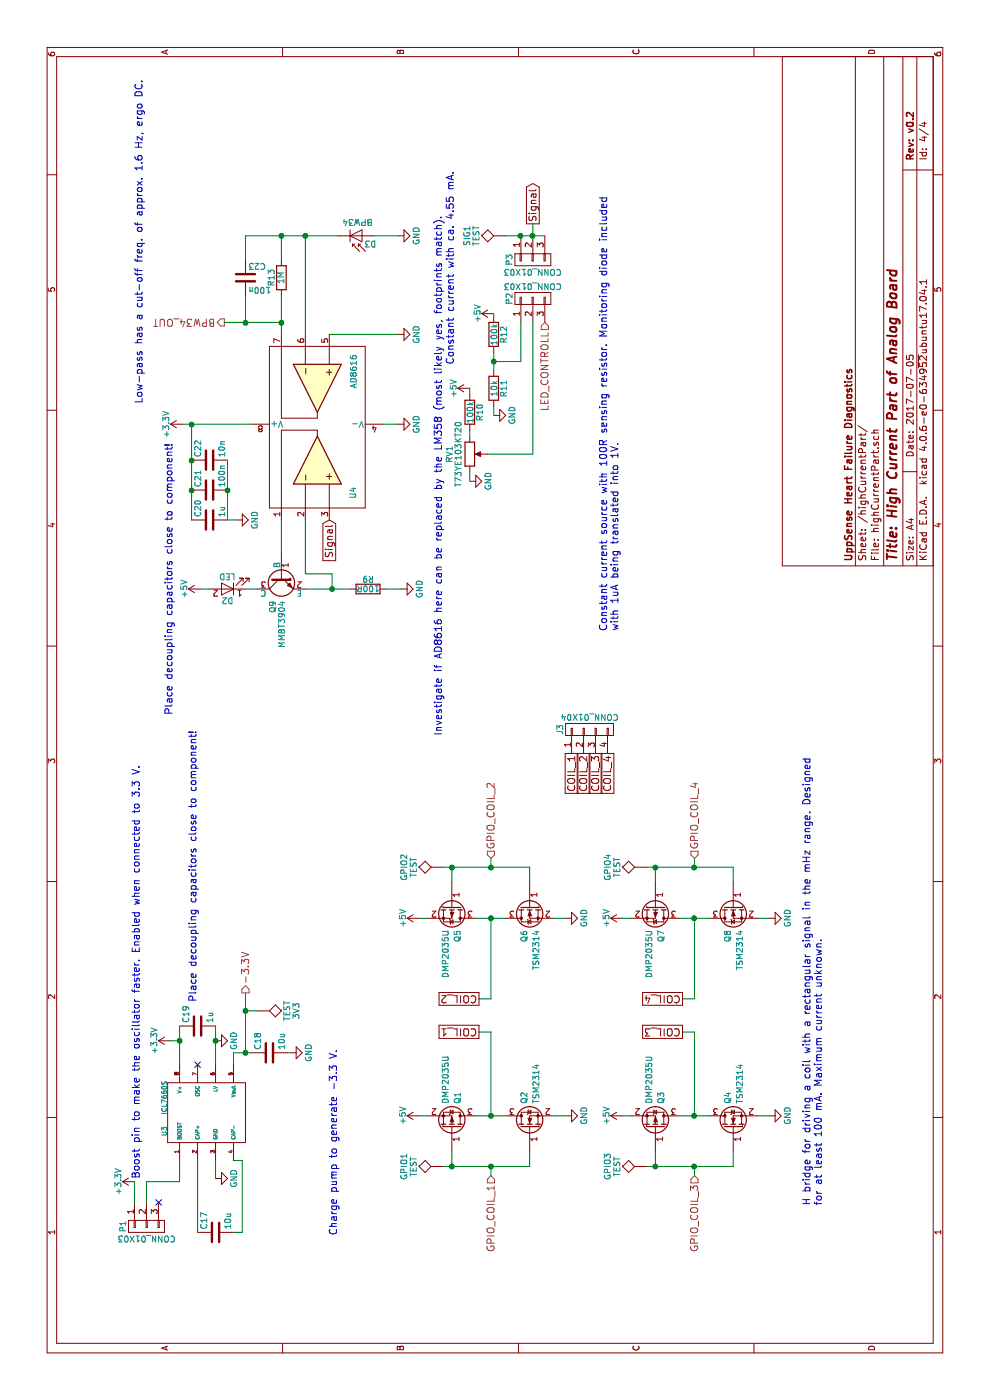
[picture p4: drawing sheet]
EESchema Schematic File Version 2
LIBS:power
LIBS:device
LIBS:transistors
LIBS:conn
LIBS:linear
LIBS:regul
LIBS:74xx
LIBS:cmos4000
LIBS:adc-dac
LIBS:memory
LIBS:xilinx
LIBS:microcontrollers
LIBS:dsp
LIBS:microchip
LIBS:analog_switches
LIBS:motorola
LIBS:texas
LIBS:intel
LIBS:audio
LIBS:interface
LIBS:digital-audio
LIBS:philips
LIBS:display
LIBS:cypress
LIBS:siliconi
LIBS:opto
LIBS:atmel
LIBS:contrib
LIBS:valves
LIBS:ad8616
LIBS:icl7660
LIBS:ada4530-1
LIBS:ada4522-2
LIBS:analog_board_v0.2-cache
EELAYER 25 0
EELAYER END
$Descr A4 11693 8268
encoding utf-8
Sheet 4 4
Title "High Current Part of Analog Board"
Date "2017-07-05"
Rev "v0.2"
Comp "UppSense Heart Failure Diagnostics"
Comment1 ""
Comment2 ""
Comment3 ""
Comment4 ""
$EndDescr
$Comp
L GND #PWR018
U 1 1
P 8150 3325
F 0 "#PWR018" H 8150 3075 50  0001 C CNN
F 1 "GND" H 8150 3175 50  0000 C CNN
F 2 "" H 8150 3325 50  0000 C CNN
F 3 "" H 8150 3325 50  0000 C CNN
	1    8150 3325
	1    0    0    -1  
$EndComp
$Comp
L AD8616 U4
U 1 1
P 8150 2650
F 0 "U4" H 7529 2354 50  0000 L CNN
F 1 "AD8616" H 8450 2350 50  0000 L CNN
F 2 "SMD_Packages:SOIC-8-N" H 7953 2700 50  0001 C CNN
F 3 "http://www.farnell.com/datasheets/1841629.pdf" H 7853 2800 50  0001 C CNN
F 4 "1581952" H 8150 2650 60  0001 C CNN "Farnell"
	1    8150 2650
	1    0    0    -1  
$EndComp
$Comp
L R R13
U 1 1
P 9375 2350
F 0 "R13" V 9455 2350 50  0000 C CNN
F 1 "1M" V 9375 2350 50  0000 C CNN
F 2 "Resistors_SMD:R_0805" V 9305 2350 50  0001 C CNN
F 3 "" H 9375 2350 50  0000 C CNN
F 4 "1576507" V 9375 2350 60  0001 C CNN "Farnell"
	1    9375 2350
	0    1    -1   0   
$EndComp
$Comp
L D_Photo D3
U 1 1
P 9725 3025
F 0 "D3" H 9745 3095 50  0000 L CNN
F 1 "BPW34" H 9685 2915 50  0000 C CNN
F 2 "Photodiodes:BPW34FA" H 9675 3025 50  0001 C CNN
F 3 "http://www.farnell.com/datasheets/2046123.pdf" H 9675 3025 50  0001 C CNN
F 4 "1045425" H 9725 3025 60  0001 C CNN "Farnell"
	1    9725 3025
	0    -1   1    0   
$EndComp
$Comp
L GND #PWR019
U 1 1
P 9725 3325
F 0 "#PWR019" H 9725 3075 50  0001 C CNN
F 1 "GND" H 9725 3175 50  0000 C CNN
F 2 "" H 9725 3325 50  0000 C CNN
F 3 "" H 9725 3325 50  0000 C CNN
	1    9725 3325
	-1   0    0    -1  
$EndComp
Wire Wire Line
	8900 2350 9225 2350
Wire Wire Line
	8150 3200 8150 3325
$Comp
L LED D2
U 1 1
P 6775 1900
F 0 "D2" H 6775 2000 50  0000 C CNN
F 1 "LED" H 6775 1800 50  0000 C CNN
F 2 "LEDs:LED_D5.0mm" H 6775 1900 50  0001 C CNN
F 3 "" H 6775 1900 50  0000 C CNN
	1    6775 1900
	0    -1   -1   0   
$EndComp
$Comp
L POT RV1
U 1 1
P 7900 3925
F 0 "RV1" V 7725 3925 50  0000 C CNN
F 1 "T73YE103KT20" V 7800 3925 50  0000 C CNN
F 2 "MyPotis:Vishay_T73YE103KT20" H 7900 3925 50  0001 C CNN
F 3 "http://www.farnell.com/datasheets/2243711.pdf" H 7900 3925 50  0001 C CNN
F 4 "2550676" V 7900 3925 60  0001 C CNN "Farnell"
	1    7900 3925
	0    1    1    0   
$EndComp
$Comp
L R R9
U 1 1
P 6775 3075
F 0 "R9" V 6855 3075 50  0000 C CNN
F 1 "100R" V 6775 3075 50  0000 C CNN
F 2 "Resistors_SMD:R_0805" V 6705 3075 50  0001 C CNN
F 3 "" H 6775 3075 50  0000 C CNN
F 4 "1632456" V 6775 3075 60  0001 C CNN "Farnell"
	1    6775 3075
	1    0    0    -1  
$EndComp
Wire Wire Line
	6775 2550 6775 2925
Wire Wire Line
	6775 2050 6775 2150
$Comp
L +5V #PWR020
U 1 1
P 6775 1675
F 0 "#PWR020" H 6775 1525 50  0001 C CNN
F 1 "+5V" H 6775 1815 50  0000 C CNN
F 2 "" H 6775 1675 50  0000 C CNN
F 3 "" H 6775 1675 50  0000 C CNN
	1    6775 1675
	1    0    0    -1  
$EndComp
Wire Wire Line
	6775 1675 6775 1750
$Comp
L GND #PWR021
U 1 1
P 6775 3350
F 0 "#PWR021" H 6775 3100 50  0001 C CNN
F 1 "GND" H 6775 3200 50  0000 C CNN
F 2 "" H 6775 3350 50  0000 C CNN
F 3 "" H 6775 3350 50  0000 C CNN
	1    6775 3350
	1    0    0    -1  
$EndComp
Wire Wire Line
	6775 3225 6775 3350
$Comp
L MMBT3904 Q9
U 1 1
P 6875 2350
F 0 "Q9" H 7075 2425 50  0000 L CNN
F 1 "MMBT3904" H 7075 2350 50  0000 L CNN
F 2 "TO_SOT_Packages_SMD:SOT-23" H 7075 2275 50  0001 L CIN
F 3 "https://www.fairchildsemi.com/datasheets/MM/MMBT3904.pdf" H 6875 2350 50  0001 L CNN
F 4 "1757935" H 6875 2350 60  0001 C CNN "Farnell"
	1    6875 2350
	-1   0    0    -1  
$EndComp
Wire Wire Line
	9725 3125 9725 3325
Wire Wire Line
	7075 2350 7350 2350
Text GLabel 7350 2750 0    60   Input ~ 0
Signal
$Comp
L GND #PWR022
U 1 1
P 7675 3925
F 0 "#PWR022" H 7675 3675 50  0001 C CNN
F 1 "GND" H 7675 3775 50  0000 C CNN
F 2 "" H 7675 3925 50  0000 C CNN
F 3 "" H 7675 3925 50  0000 C CNN
	1    7675 3925
	1    0    0    -1  
$EndComp
Wire Wire Line
	8100 3925 8050 3925
Wire Wire Line
	7750 3925 7675 3925
Text GLabel 9825 4450 2    60   Output ~ 0
Signal
$Comp
L +5V #PWR023
U 1 1
P 8450 3925
F 0 "#PWR023" H 8450 3775 50  0001 C CNN
F 1 "+5V" H 8450 4065 50  0000 C CNN
F 2 "" H 8450 3925 50  0000 C CNN
F 3 "" H 8450 3925 50  0000 C CNN
	1    8450 3925
	1    0    0    -1  
$EndComp
Wire Wire Line
	8450 3925 8400 3925
Wire Wire Line
	6900 2550 7350 2550
Wire Wire Line
	6775 2775 6900 2775
Wire Wire Line
	6900 2775 6900 2550
Connection ~ 6775 2775
$Comp
L GND #PWR024
U 1 1
P 8900 3325
F 0 "#PWR024" H 8900 3075 50  0001 C CNN
F 1 "GND" H 8900 3175 50  0000 C CNN
F 2 "" H 8900 3325 50  0000 C CNN
F 3 "" H 8900 3325 50  0000 C CNN
	1    8900 3325
	-1   0    0    -1  
$EndComp
Wire Wire Line
	8900 2750 8900 3325
$Comp
L C C20
U 1 1
P 7350 1750
F 0 "C20" H 7375 1850 50  0000 L CNN
F 1 "1u" H 7375 1650 50  0000 L CNN
F 2 "Resistors_SMD:R_0805" H 7388 1600 50  0001 C CNN
F 3 "" H 7350 1750 50  0000 C CNN
F 4 "2496946" H 7350 1750 60  0001 C CNN "Farnell"
	1    7350 1750
	1    0    0    -1  
$EndComp
$Comp
L C C21
U 1 1
P 7600 1750
F 0 "C21" H 7625 1850 50  0000 L CNN
F 1 "100n" H 7625 1650 50  0000 L CNN
F 2 "Resistors_SMD:R_0805" H 7638 1600 50  0001 C CNN
F 3 "" H 7600 1750 50  0000 C CNN
F 4 "499687" H 7600 1750 60  0001 C CNN "Farnell"
	1    7600 1750
	1    0    0    -1  
$EndComp
$Comp
L C C22
U 1 1
P 7850 1750
F 0 "C22" H 7875 1850 50  0000 L CNN
F 1 "10n" H 7875 1650 50  0000 L CNN
F 2 "Resistors_SMD:R_0805" H 7888 1600 50  0001 C CNN
F 3 "" H 7850 1750 50  0000 C CNN
F 4 "1414662" H 7850 1750 60  0001 C CNN "Farnell"
	1    7850 1750
	1    0    0    -1  
$EndComp
Wire Wire Line
	7350 1600 8150 1600
Connection ~ 7600 1600
$Comp
L GND #PWR025
U 1 1
P 7350 1975
F 0 "#PWR025" H 7350 1725 50  0001 C CNN
F 1 "GND" H 7350 1825 50  0000 C CNN
F 2 "" H 7350 1975 50  0000 C CNN
F 3 "" H 7350 1975 50  0000 C CNN
	1    7350 1975
	1    0    0    -1  
$EndComp
Wire Wire Line
	7350 1900 7350 1975
Wire Wire Line
	7350 1900 7850 1900
Connection ~ 7600 1900
Text Notes 5725 1450 0    60   ~ 0
Place decoupling capacitors close to component!
$Comp
L CONN_01X03 P3
U 1 1
P 9525 4450
F 0 "P3" H 9525 4650 50  0000 C CNN
F 1 "CONN_01X03" V 9625 4450 50  0000 C CNN
F 2 "Samtec Connectors:Samtec-PHT-1-3-01-L-S" H 9525 4450 50  0001 C CNN
F 3 "" H 9525 4450 50  0000 C CNN
	1    9525 4450
	-1   0    0    -1  
$EndComp
$Comp
L CONN_01X03 P2
U 1 1
P 9200 4450
F 0 "P2" H 9200 4650 50  0000 C CNN
F 1 "CONN_01X03" V 9300 4450 50  0000 C CNN
F 2 "Samtec Connectors:Samtec-PHT-1-3-01-L-S" H 9200 4450 50  0001 C CNN
F 3 "" H 9200 4450 50  0000 C CNN
	1    9200 4450
	1    0    0    -1  
$EndComp
Wire Wire Line
	9725 4225 9725 4550
Connection ~ 9725 4450
Wire Wire Line
	9725 4450 9825 4450
$Comp
L TEST SIG1
U 1 1
P 9725 4225
F 0 "SIG1" H 9725 4525 50  0000 C BNN
F 1 "TEST" H 9725 4475 50  0000 C CNN
F 2 "Tespoints:TP_SMD_quadr_1mm" H 9725 4225 50  0001 C CNN
F 3 "" H 9725 4225 50  0000 C CNN
	1    9725 4225
	-1   0    0    -1  
$EndComp
Connection ~ 9725 4350
$Comp
L R R10
U 1 1
P 8250 3925
F 0 "R10" V 8330 3925 50  0000 C CNN
F 1 "100k" V 8250 3925 50  0000 C CNN
F 2 "Resistors_SMD:R_0805" V 8180 3925 50  0001 C CNN
F 3 "" H 8250 3925 50  0000 C CNN
F 4 "2447551" V 8250 3925 60  0001 C CNN "Farnell"
	1    8250 3925
	0    1    1    0   
$EndComp
$Comp
L R R11
U 1 1
P 8450 4125
F 0 "R11" V 8530 4125 50  0000 C CNN
F 1 "10k" V 8450 4125 50  0000 C CNN
F 2 "Resistors_SMD:R_0805" V 8380 4125 50  0001 C CNN
F 3 "" H 8450 4125 50  0000 C CNN
F 4 "9237755" V 8450 4125 60  0001 C CNN "Farnell"
	1    8450 4125
	0    1    1    0   
$EndComp
$Comp
L R R12
U 1 1
P 8900 4125
F 0 "R12" V 8980 4125 50  0000 C CNN
F 1 "100k" V 8900 4125 50  0000 C CNN
F 2 "Resistors_SMD:R_0805" V 8830 4125 50  0001 C CNN
F 3 "" H 8900 4125 50  0000 C CNN
F 4 "2447551" V 8900 4125 60  0001 C CNN "Farnell"
	1    8900 4125
	0    1    1    0   
$EndComp
$Comp
L +5V #PWR026
U 1 1
P 9075 4125
F 0 "#PWR026" H 9075 3975 50  0001 C CNN
F 1 "+5V" H 9075 4265 50  0000 C CNN
F 2 "" H 9075 4125 50  0000 C CNN
F 3 "" H 9075 4125 50  0000 C CNN
	1    9075 4125
	1    0    0    -1  
$EndComp
Wire Wire Line
	9075 4125 9050 4125
Wire Wire Line
	8600 4125 8750 4125
$Comp
L GND #PWR027
U 1 1
P 8225 4125
F 0 "#PWR027" H 8225 3875 50  0001 C CNN
F 1 "GND" H 8225 3975 50  0000 C CNN
F 2 "" H 8225 4125 50  0000 C CNN
F 3 "" H 8225 4125 50  0000 C CNN
	1    8225 4125
	1    0    0    -1  
$EndComp
Wire Wire Line
	8300 4125 8225 4125
Wire Wire Line
	8675 4125 8675 4350
Wire Wire Line
	8675 4350 9000 4350
Connection ~ 8675 4125
Wire Wire Line
	7900 4075 7900 4450
Wire Wire Line
	7900 4450 9000 4450
Text Notes 6425 5175 0    60   ~ 0
Constant current source with 100R sensing resistor. Monitoring diode included\nwith 1mA being translated into 1V.\n
Text Notes 8650 3800 0    60   ~ 0
Constant current with ca. 4.55 mA.
Text HLabel 9000 1875 1    60   Output ~ 0
BPW34_OUT
$Comp
L GND #PWR028
U 1 1
P 3000 1800
F 0 "#PWR028" H 3000 1550 50  0001 C CNN
F 1 "GND" H 3000 1650 50  0000 C CNN
F 2 "" H 3000 1800 50  0001 C CNN
F 3 "" H 3000 1800 50  0001 C CNN
	1    3000 1800
	1    0    0    -1  
$EndComp
Wire Wire Line
	2800 1800 3125 1800
$Comp
L C C17
U 1 1
P 1400 1800
F 0 "C17" H 1425 1900 50  0000 L CNN
F 1 "10u" H 1425 1700 50  0000 L CNN
F 2 "Resistors_SMD:R_0805" H 1438 1650 50  0001 C CNN
F 3 "" H 1400 1800 50  0001 C CNN
F 4 "1833812" H 1400 1800 60  0001 C CNN "Farnell"
	1    1400 1800
	1    0    0    -1  
$EndComp
Wire Wire Line
	9725 2550 8900 2550
Wire Wire Line
	9725 2050 9725 2825
Wire Wire Line
	9725 2350 9525 2350
Connection ~ 9725 2550
Wire Wire Line
	9000 2050 9225 2050
Wire Wire Line
	9000 1875 9000 2350
Connection ~ 9000 2350
Wire Wire Line
	9525 2050 9725 2050
Connection ~ 9725 2350
Connection ~ 9000 2050
$Comp
L Q_PMOS_GSD Q3
U 1 1
P 2275 5475
F 0 "Q3" H 2475 5525 50  0000 L CNN
F 1 "DMP2035U" H 2475 5425 50  0000 L CNN
F 2 "TO_SOT_Packages_SMD:SOT-23" H 2475 5575 50  0001 C CNN
F 3 "http://www.farnell.com/datasheets/2100440.pdf" H 2275 5475 50  0001 C CNN
F 4 "2061419" H 2275 5475 60  0001 C CNN "Farnell"
	1    2275 5475
	1    0    0    1   
$EndComp
Wire Wire Line
	2375 5675 2375 5925
$Comp
L GND #PWR029
U 1 1
P 2375 6425
F 0 "#PWR029" H 2375 6175 50  0001 C CNN
F 1 "GND" H 2375 6275 50  0000 C CNN
F 2 "" H 2375 6425 50  0000 C CNN
F 3 "" H 2375 6425 50  0000 C CNN
	1    2375 6425
	1    0    0    -1  
$EndComp
Wire Wire Line
	2375 6325 2375 6425
$Comp
L +5V #PWR030
U 1 1
P 2375 5200
F 0 "#PWR030" H 2375 5050 50  0001 C CNN
F 1 "+5V" H 2375 5340 50  0000 C CNN
F 2 "" H 2375 5200 50  0000 C CNN
F 3 "" H 2375 5200 50  0000 C CNN
	1    2375 5200
	1    0    0    -1  
$EndComp
Wire Wire Line
	2375 5200 2375 5275
Wire Wire Line
	2075 5475 1950 5475
Wire Wire Line
	1950 5400 1950 6125
Wire Wire Line
	1950 6125 2075 6125
Text HLabel 1875 5800 0    60   Input ~ 0
GPIO_COIL_3
Wire Wire Line
	1875 5800 1950 5800
Connection ~ 1950 5800
Wire Wire Line
	4025 5675 4025 5925
$Comp
L GND #PWR031
U 1 1
P 4025 6425
F 0 "#PWR031" H 4025 6175 50  0001 C CNN
F 1 "GND" H 4025 6275 50  0000 C CNN
F 2 "" H 4025 6425 50  0000 C CNN
F 3 "" H 4025 6425 50  0000 C CNN
	1    4025 6425
	-1   0    0    -1  
$EndComp
Wire Wire Line
	4025 6325 4025 6425
$Comp
L +5V #PWR032
U 1 1
P 4025 5200
F 0 "#PWR032" H 4025 5050 50  0001 C CNN
F 1 "+5V" H 4025 5340 50  0000 C CNN
F 2 "" H 4025 5200 50  0000 C CNN
F 3 "" H 4025 5200 50  0000 C CNN
	1    4025 5200
	-1   0    0    -1  
$EndComp
Wire Wire Line
	4025 5200 4025 5275
Wire Wire Line
	4325 5475 4450 5475
Wire Wire Line
	4450 5400 4450 6125
Wire Wire Line
	4450 6125 4325 6125
Text HLabel 4525 5800 2    60   Input ~ 0
GPIO_COIL_4
Wire Wire Line
	4525 5800 4450 5800
Connection ~ 4450 5800
$Comp
L Q_PMOS_GSD Q7
U 1 1
P 4125 5475
F 0 "Q7" H 4325 5525 50  0000 L CNN
F 1 "DMP2035U" H 4325 5425 50  0000 L CNN
F 2 "TO_SOT_Packages_SMD:SOT-23" H 4325 5575 50  0001 C CNN
F 3 "http://www.farnell.com/datasheets/2100440.pdf" H 4125 5475 50  0001 C CNN
F 4 "2061419" H 4125 5475 60  0001 C CNN "Farnell"
	1    4125 5475
	-1   0    0    1   
$EndComp
Wire Wire Line
	3350 5700 3350 5800
Wire Wire Line
	3350 5800 4025 5800
Connection ~ 4025 5800
Wire Wire Line
	2375 5800 3075 5800
Connection ~ 2375 5800
Wire Wire Line
	3075 5800 3075 5700
Text Notes 1625 6875 0    60   ~ 0
H bridge for driving a coil with a rectangular signal in the mHz range. Designed\nfor at least 100 mA. Maximum current unknown.
Wire Wire Line
	8150 1525 8150 2100
Connection ~ 7850 1600
Connection ~ 8150 1600
$Comp
L Q_PMOS_GSD Q1
U 1 1
P 2275 3775
F 0 "Q1" H 2475 3825 50  0000 L CNN
F 1 "DMP2035U" H 2475 3725 50  0000 L CNN
F 2 "TO_SOT_Packages_SMD:SOT-23" H 2475 3875 50  0001 C CNN
F 3 "http://www.farnell.com/datasheets/2100440.pdf" H 2275 3775 50  0001 C CNN
F 4 "2061419" H 2275 3775 60  0001 C CNN "Farnell"
	1    2275 3775
	1    0    0    1   
$EndComp
$Comp
L Q_NMOS_GSD Q2
U 1 1
P 2275 4425
F 0 "Q2" H 2475 4475 50  0000 L CNN
F 1 "TSM2314" H 2475 4375 50  0000 L CNN
F 2 "TO_SOT_Packages_SMD:SOT-23" H 2475 4525 50  0001 C CNN
F 3 "http://www.farnell.com/datasheets/2044480.pdf" H 2275 4425 50  0001 C CNN
F 4 "1864589" H 2275 4425 60  0001 C CNN "Farnell"
	1    2275 4425
	1    0    0    -1  
$EndComp
Wire Wire Line
	2375 3975 2375 4225
$Comp
L GND #PWR033
U 1 1
P 2375 4725
F 0 "#PWR033" H 2375 4475 50  0001 C CNN
F 1 "GND" H 2375 4575 50  0000 C CNN
F 2 "" H 2375 4725 50  0000 C CNN
F 3 "" H 2375 4725 50  0000 C CNN
	1    2375 4725
	1    0    0    -1  
$EndComp
Wire Wire Line
	2375 4625 2375 4725
$Comp
L +5V #PWR034
U 1 1
P 2375 3500
F 0 "#PWR034" H 2375 3350 50  0001 C CNN
F 1 "+5V" H 2375 3640 50  0000 C CNN
F 2 "" H 2375 3500 50  0000 C CNN
F 3 "" H 2375 3500 50  0000 C CNN
	1    2375 3500
	1    0    0    -1  
$EndComp
Wire Wire Line
	2375 3500 2375 3575
Wire Wire Line
	2075 3775 1950 3775
Wire Wire Line
	1950 3700 1950 4425
Wire Wire Line
	1950 4425 2075 4425
Text HLabel 1875 4100 0    60   Input ~ 0
GPIO_COIL_1
Wire Wire Line
	1875 4100 1950 4100
Connection ~ 1950 4100
Wire Wire Line
	4025 3975 4025 4225
$Comp
L GND #PWR035
U 1 1
P 4025 4725
F 0 "#PWR035" H 4025 4475 50  0001 C CNN
F 1 "GND" H 4025 4575 50  0000 C CNN
F 2 "" H 4025 4725 50  0000 C CNN
F 3 "" H 4025 4725 50  0000 C CNN
	1    4025 4725
	-1   0    0    -1  
$EndComp
Wire Wire Line
	4025 4625 4025 4725
$Comp
L +5V #PWR036
U 1 1
P 4025 3500
F 0 "#PWR036" H 4025 3350 50  0001 C CNN
F 1 "+5V" H 4025 3640 50  0000 C CNN
F 2 "" H 4025 3500 50  0000 C CNN
F 3 "" H 4025 3500 50  0000 C CNN
	1    4025 3500
	-1   0    0    -1  
$EndComp
Wire Wire Line
	4025 3500 4025 3575
Wire Wire Line
	4325 3775 4450 3775
Wire Wire Line
	4450 3700 4450 4425
Wire Wire Line
	4450 4425 4325 4425
Text HLabel 4525 4100 2    60   Input ~ 0
GPIO_COIL_2
Wire Wire Line
	4525 4100 4450 4100
Connection ~ 4450 4100
$Comp
L Q_PMOS_GSD Q5
U 1 1
P 4125 3775
F 0 "Q5" H 4325 3825 50  0000 L CNN
F 1 "DMP2035U" H 4325 3725 50  0000 L CNN
F 2 "TO_SOT_Packages_SMD:SOT-23" H 4325 3875 50  0001 C CNN
F 3 "http://www.farnell.com/datasheets/2100440.pdf" H 4125 3775 50  0001 C CNN
F 4 "2061419" H 4125 3775 60  0001 C CNN "Farnell"
	1    4125 3775
	-1   0    0    1   
$EndComp
Wire Wire Line
	3350 4000 3350 4100
Wire Wire Line
	3350 4100 4025 4100
Connection ~ 4025 4100
Wire Wire Line
	2375 4100 3075 4100
Connection ~ 2375 4100
Wire Wire Line
	3075 4100 3075 4000
Text HLabel 9000 4550 0    60   Input ~ 0
LED_CONTROLL
$Comp
L GND #PWR037
U 1 1
P 1850 1800
F 0 "#PWR037" H 1850 1550 50  0001 C CNN
F 1 "GND" H 1850 1650 50  0000 C CNN
F 2 "" H 1850 1800 50  0001 C CNN
F 3 "" H 1850 1800 50  0001 C CNN
	1    1850 1800
	1    0    0    -1  
$EndComp
Wire Wire Line
	2000 1800 1850 1800
Wire Wire Line
	2000 1650 1400 1650
Wire Wire Line
	1400 1950 1400 2025
Wire Wire Line
	1400 2025 2000 2025
Wire Wire Line
	2000 2025 2000 1950
$Comp
L +3.3V #PWR038
U 1 1
P 3000 1425
F 0 "#PWR038" H 3000 1275 50  0001 C CNN
F 1 "+3.3V" H 3000 1565 50  0000 C CNN
F 2 "" H 3000 1425 50  0001 C CNN
F 3 "" H 3000 1425 50  0001 C CNN
	1    3000 1425
	1    0    0    -1  
$EndComp
Wire Wire Line
	3000 1425 3000 1500
Wire Wire Line
	2800 1500 3125 1500
$Comp
L C C18
U 1 1
P 2900 2250
F 0 "C18" H 2925 2350 50  0000 L CNN
F 1 "10u" H 2925 2150 50  0000 L CNN
F 2 "Resistors_SMD:R_0805" H 2938 2100 50  0001 C CNN
F 3 "" H 2900 2250 50  0001 C CNN
F 4 "1833812" H 2900 2250 60  0001 C CNN "Farnell"
	1    2900 2250
	1    0    0    -1  
$EndComp
Wire Wire Line
	2800 1950 2900 1950
Wire Wire Line
	2900 1950 2900 2100
$Comp
L GND #PWR039
U 1 1
P 2900 2425
F 0 "#PWR039" H 2900 2175 50  0001 C CNN
F 1 "GND" H 2900 2275 50  0000 C CNN
F 2 "" H 2900 2425 50  0001 C CNN
F 3 "" H 2900 2425 50  0001 C CNN
	1    2900 2425
	1    0    0    -1  
$EndComp
Wire Wire Line
	2900 2400 2900 2425
Text HLabel 3400 2050 2    60   Output ~ 0
-3.3V
Wire Wire Line
	2900 2050 3400 2050
Connection ~ 2900 2050
NoConn ~ 2800 1650
$Comp
L C C19
U 1 1
P 3125 1650
F 0 "C19" H 3150 1750 50  0000 L CNN
F 1 "1u" H 3150 1550 50  0000 L CNN
F 2 "Resistors_SMD:R_0805" H 3163 1500 50  0001 C CNN
F 3 "" H 3125 1650 50  0000 C CNN
F 4 "1845751" H 3125 1650 60  0001 C CNN "Farnell"
	1    3125 1650
	1    0    0    -1  
$EndComp
Connection ~ 3000 1500
Connection ~ 3000 1800
Text Notes 3325 1650 0    60   ~ 0
Place decoupling capacitors close to component!
$Comp
L CONN_01X03 P1
U 1 1
P 1450 1225
F 0 "P1" H 1450 1425 50  0000 C CNN
F 1 "CONN_01X03" V 1550 1225 50  0000 C CNN
F 2 "Samtec Connectors:Samtec-PHT-1-3-01-L-S" H 1450 1225 50  0001 C CNN
F 3 "" H 1450 1225 50  0000 C CNN
	1    1450 1225
	-1   0    0    -1  
$EndComp
$Comp
L +3.3V #PWR040
U 1 1
P 1825 1125
F 0 "#PWR040" H 1825 975 50  0001 C CNN
F 1 "+3.3V" H 1825 1265 50  0000 C CNN
F 2 "" H 1825 1125 50  0001 C CNN
F 3 "" H 1825 1125 50  0001 C CNN
	1    1825 1125
	-1   0    0    -1  
$EndComp
Wire Wire Line
	1825 1125 1650 1125
NoConn ~ 1650 1325
Text Notes 1850 1175 0    60   ~ 0
Boost pin to make the oscillator faster. Enabled when connected to 3.3 V.
Text Notes 1375 2825 0    60   ~ 0
Charge pump to generate -3.3 V.
Text GLabel 3075 4000 1    60   UnSpc ~ 0
COIL_1
Text GLabel 3350 4000 1    60   UnSpc ~ 0
COIL_2
Text GLabel 3075 5700 1    60   UnSpc ~ 0
COIL_3
Text GLabel 3350 5700 1    60   UnSpc ~ 0
COIL_4
$Comp
L CONN_01X04 J3
U 1 1
P 5600 4925
F 0 "J3" H 5600 5175 50  0000 C CNN
F 1 "CONN_01X04" V 5700 4925 50  0000 C CNN
F 2 "China Connectors:LED_CONN_1.25_PITCH" H 5600 4925 50  0001 C CNN
F 3 "" H 5600 4925 50  0001 C CNN
	1    5600 4925
	1    0    0    -1  
$EndComp
Text GLabel 5400 4775 0    60   UnSpc ~ 0
COIL_1
Text GLabel 5400 4875 0    60   UnSpc ~ 0
COIL_2
Text GLabel 5400 4975 0    60   UnSpc ~ 0
COIL_3
Text GLabel 5400 5075 0    60   UnSpc ~ 0
COIL_4
$Comp
L TEST GPIO1
U 1 1
P 1950 3700
F 0 "GPIO1" H 1950 4000 50  0000 C BNN
F 1 "TEST" H 1950 3950 50  0000 C CNN
F 2 "Tespoints:TP_SMD_quadr_1mm" H 1950 3700 50  0001 C CNN
F 3 "" H 1950 3700 50  0000 C CNN
	1    1950 3700
	-1   0    0    -1  
$EndComp
$Comp
L TEST GPIO2
U 1 1
P 4450 3700
F 0 "GPIO2" H 4450 4000 50  0000 C BNN
F 1 "TEST" H 4450 3950 50  0000 C CNN
F 2 "Tespoints:TP_SMD_quadr_1mm" H 4450 3700 50  0001 C CNN
F 3 "" H 4450 3700 50  0000 C CNN
	1    4450 3700
	-1   0    0    -1  
$EndComp
$Comp
L TEST GPIO3
U 1 1
P 1950 5400
F 0 "GPIO3" H 1950 5700 50  0000 C BNN
F 1 "TEST" H 1950 5650 50  0000 C CNN
F 2 "Tespoints:TP_SMD_quadr_1mm" H 1950 5400 50  0001 C CNN
F 3 "" H 1950 5400 50  0000 C CNN
	1    1950 5400
	-1   0    0    -1  
$EndComp
$Comp
L TEST GPIO4
U 1 1
P 4450 5400
F 0 "GPIO4" H 4450 5700 50  0000 C BNN
F 1 "TEST" H 4450 5650 50  0000 C CNN
F 2 "Tespoints:TP_SMD_quadr_1mm" H 4450 5400 50  0001 C CNN
F 3 "" H 4450 5400 50  0000 C CNN
	1    4450 5400
	-1   0    0    -1  
$EndComp
$Comp
L TEST 3V3
U 1 1
P 3250 2150
F 0 "3V3" H 3250 2450 50  0000 C BNN
F 1 "TEST" H 3250 2400 50  0000 C CNN
F 2 "Tespoints:TP_SMD_quadr_1mm" H 3250 2150 50  0001 C CNN
F 3 "" H 3250 2150 50  0000 C CNN
	1    3250 2150
	1    0    0    1   
$EndComp
Wire Wire Line
	3250 2150 3250 2050
Connection ~ 3250 2050
Connection ~ 4450 3775
Connection ~ 1950 3775
Connection ~ 4450 5475
Connection ~ 1950 5475
$Comp
L ICL7660S U3
U 1 1
P 2400 1500
F 0 "U3" H 2245 1630 40  0000 C CNN
F 1 "ICL7660S" H 2525 1630 40  0000 C CNN
F 2 "SMD_Packages:SOIC-8-N" H 2400 1500 60  0001 C CNN
F 3 "http://www.farnell.com/datasheets/2059962.pdf" H 2400 1500 60  0001 C CNN
F 4 "1561969" H 2400 1500 60  0001 C CNN "Farnell"
	1    2400 1500
	1    0    0    -1  
$EndComp
$Comp
L C C23
U 1 1
P 9375 2050
F 0 "C23" H 9400 2150 50  0000 L CNN
F 1 "100n" H 9400 1950 50  0000 L CNN
F 2 "Resistors_SMD:R_0805" H 9413 1900 50  0001 C CNN
F 3 "" H 9375 2050 50  0000 C CNN
F 4 "499687" H 9375 2050 60  0001 C CNN "Farnell"
	1    9375 2050
	0    1    1    0   
$EndComp
Wire Wire Line
	1650 1225 1825 1225
Wire Wire Line
	1825 1225 1825 1500
Wire Wire Line
	1825 1500 2000 1500
Text Notes 8325 1200 0    60   ~ 0
Low-pass has a cut-off freq. of approx. 1.6 Hz, ergo DC.
$Comp
L +3.3V #PWR041
U 1 1
P 8150 1525
F 0 "#PWR041" H 8150 1375 50  0001 C CNN
F 1 "+3.3V" H 8150 1665 50  0000 C CNN
F 2 "" H 8150 1525 50  0001 C CNN
F 3 "" H 8150 1525 50  0001 C CNN
	1    8150 1525
	-1   0    0    -1  
$EndComp
$Comp
L Q_NMOS_GSD Q4
U 1 1
P 2275 6125
F 0 "Q4" H 2475 6175 50  0000 L CNN
F 1 "TSM2314" H 2475 6075 50  0000 L CNN
F 2 "TO_SOT_Packages_SMD:SOT-23" H 2475 6225 50  0001 C CNN
F 3 "http://www.farnell.com/datasheets/2044480.pdf" H 2275 6125 50  0001 C CNN
F 4 "1864589" H 2275 6125 60  0001 C CNN "Farnell"
	1    2275 6125
	1    0    0    -1  
$EndComp
$Comp
L Q_NMOS_GSD Q8
U 1 1
P 4125 6125
F 0 "Q8" H 4325 6175 50  0000 L CNN
F 1 "TSM2314" H 4325 6075 50  0000 L CNN
F 2 "TO_SOT_Packages_SMD:SOT-23" H 4325 6225 50  0001 C CNN
F 3 "http://www.farnell.com/datasheets/2044480.pdf" H 4125 6125 50  0001 C CNN
F 4 "1864589" H 4125 6125 60  0001 C CNN "Farnell"
	1    4125 6125
	-1   0    0    -1  
$EndComp
$Comp
L Q_NMOS_GSD Q6
U 1 1
P 4125 4425
F 0 "Q6" H 4325 4475 50  0000 L CNN
F 1 "TSM2314" H 4325 4375 50  0000 L CNN
F 2 "TO_SOT_Packages_SMD:SOT-23" H 4325 4525 50  0001 C CNN
F 3 "http://www.farnell.com/datasheets/2044480.pdf" H 4125 4425 50  0001 C CNN
F 4 "1864589" H 4125 4425 60  0001 C CNN "Farnell"
	1    4125 4425
	-1   0    0    -1  
$EndComp
Text Notes 5550 3700 0    60   ~ 0
Investigate if AD8616 here can be replaced by the LM358 (most likely yes, footprints match). 
$EndSCHEMATC
